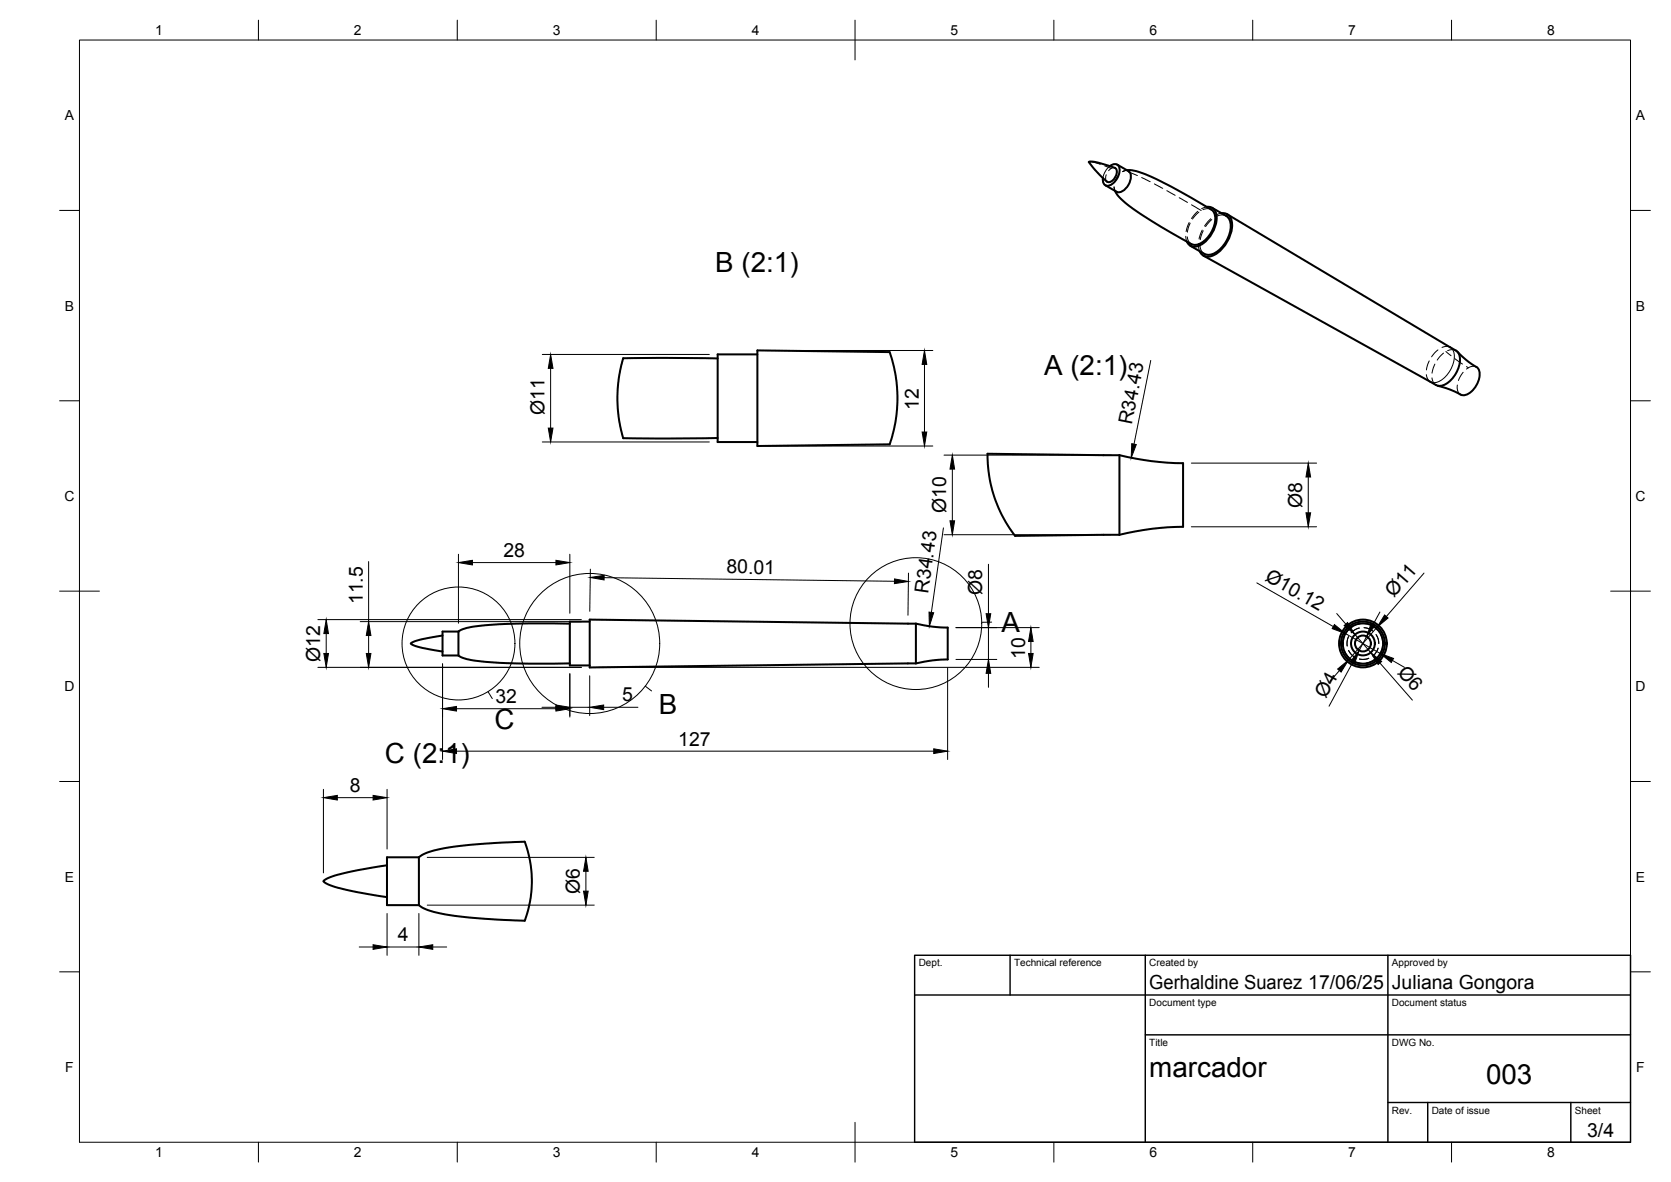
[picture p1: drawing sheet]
<svg xmlns="http://www.w3.org/2000/svg" width="420mm" height="297mm" viewBox="0 0 420 297" stroke-linecap="round" stroke-linejoin="round" font-family="sans-serif">
<!-- layer: Visible -->
<g fill="none" stroke="#000" stroke-width=".51">
<path d="M273.7 40.7a5 5 0 0 1 3.4 .4l3.2 1.1a1.7 1.7 0 0 1 0 2.5l-.3 .4a1.41 1.41 0 0 1-1.7 .5 29.4 29.4 0 0 1-4.6-4.9zM277.9 46.6l2.8 1.6M279.1 41.8a1.41 1.41 0 0 1 1.8-.4 1.41 1.41 0 0 1 .6 1.7 4.1 4.1 0 0 1-3.1 3.6 1.44 1.44 0 0 1-1.1-2M280.9 41.4l2.8 1.6a2.98 2.98 0 0 1-.3 4 2.29 2.29 0 0 1-2.6 1.2M283.3 42.8a10.1 10.1 0 0 1 4.7 1 118.4 118.4 0 0 1 17 9.2 5.7 5.7 0 0 1-1 6.3 4.6 4.6 0 0 1-3.9 2.2 86.5 86.5 0 0 1-18.3-11.5l-.8-.9-.6-1.1M303.4 52a2.23 2.23 0 0 1 2.5 2.5 8.2 8.2 0 0 1-4.7 7.3 2.09 2.09 0 0 1-2.8-1.1M304.8 52.2l3.5 2.1a3.4 3.4 0 0 1 1 3.7 7.4 7.4 0 0 1-5.3 6l-1.2-.2-3.5-2M307.1 53.6a2.42 2.42 0 0 1 2.7 2.8 9 9 0 0 1-5.1 7.9 2.27 2.27 0 0 1-3.1-1.2M308.6 53.9l56.1 33.4M302.6 64.2l57.1 31.8a3.4 3.4 0 0 0 5.2-.6 6.7 6.7 0 0 0 1.9-6.4l-.7-.9M180.4 90.1l-23.7-.1-.9 3.7a35 35 0 0 0 .9 16.4h23.7M190.4 88.1l33.3 .4 .6 2a35.1 35.1 0 0 1-.6 21.2l-33.3 .4z"/>
<path d="M190.4 89.1h-10v22h10M364.7 87.3l1.4 .8M366.4 88.4a22.9 22.9 0 0 0 5.1 4 4.6 4.6 0 0 1-.8 5.2 2.94 2.94 0 0 1-4.2 1.2l-2.1-1-2.9-.8M281.5 114.4l-33.2-.4 .1 2.2a33 33 0 0 0 6.8 18.5l26.3-.3M281.5 114.4a71.5 71.5 0 0 0 16 2v16a71.3 71.3 0 0 0-16 2M281.5 114.4v20M111.3 159.7l-5.5 1-1.7 .5-.8 .5 .8 .5 1.7 .5 5.5 1M115.3 158.7v6M115.3 158.7h-4v6h4M143.3 156.7h-2.8a121.4 121.4 0 0 0-23.2 1.1l-2 .9M148.3 156.2h-5v11h5M230.3 156.7a38.4 38.4 0 0 0 8 1.1v7.9a34.9 34.9 0 0 0-8 1"/>
<path d="M230.3 156.7v10M230.3 156.7l-82-1v12l82-1M115.3 164.7a11.9 11.9 0 0 0 5.9 1.5 201.2 201.2 0 0 0 22.1 .5M97.3 217.5a67.1 67.1 0 0 0-14.6 3.1l-1.4 .9a14 14 0 0 0 6.2 2.2l9.8 1.8M105.3 215.4a15.5 15.5 0 0 1 7.3-2.4 159.2 159.2 0 0 1 19.4-1.5l.6 2a28.3 28.3 0 0 1-.7 17.9 109.8 109.8 0 0 1-23.4-2.4 8.1 8.1 0 0 1-3.2-1.5M105.3 215.4v12.1M105.3 215.4h-8v12.1h8"/>
<circle cx="342.7" cy="161.7" r="6"/>
<circle cx="342.7" cy="161.7" r="5.5"/>
<circle cx="342.7" cy="161.7" r="3"/>
<circle cx="342.7" cy="161.7" r="2"/>
<circle cx="342.7" cy="161.7" r="5.1"/>
</g>
<!-- layer: Hidden Narrow -->
<g fill="none" stroke="#000" stroke-width=".25">
<path d="M274.4 40.6l2.3 .7M277.8 41.7l1.6 .6M282.6 43.1h-.4M283.8 43.3l2.2 .8M287.1 44.6l2.1 1.1M290.3 46.2l2.1 1.1M293.4 47.9l2.1 1.2M296.5 49.7l2.1 1.2M299.6 51.5l2.4 1.4M358.6 94.2l.3 .9 .8 .9M359.4 90.7l-.7 2.3M361.6 87.9l-1.6 1.8"/>
<path d="M363.6 88.3l1.2 1.1M364.7 87.3l-1.2-.3-.9 .3M365.8 90.1l1.9 1.4M368.7 92.1l.5 .3"/>
</g>
<!-- layer: Hidden -->
<g fill="none" stroke="#000" stroke-width=".25">
<path d="M278.2 43.9l-.2 1 .3 .7M279.1 41.7a4.8 4.8 0 0 0-1.8 3M280.1 47l.2 .8 .4 .4M280.1 47l.3 1M280.3 42.2l-.8 .1-.8 .6M281.4 43.8l-.8 1.1-.3 .9M283.3 42.8l-.9 .3 .8-.3 .5 .2M298.2 59.4l.2 1.3M298.5 59.5l.3 1 .8 .8M299 55.9l-.8 2.3M299.3 56.1l-.7 2.2M301.2 53.1l-1.6 1.8"/>
<path d="M301.5 53.3l-1.7 1.8M302.3 57.8l-.8 2.3M302.5 58l-.7 2.2M303.4 52l-1.3 .4M304.4 55l-1.5 1.8M304.6 52.7l-1.1-.3-1 .3M304.7 55.2l-1.6 1.7M307.1 53.6l-1.7 .7M308.3 54.3l-1.1-.3-1.5 .5M301.3 61.2l.3 1.9M301.7 61.4l.3 1.5 .8 .9M359.6 96h.1"/>
<path d="M360.1 95l.2 .9 .8 .9M360.8 91.5l-.7 2.3M363 88.7l-1.6 1.8M364.6 87.3h.1M366.1 88.1l-1.1-.2-1 .2M366.4 96.8l.2 1.5 .6 .9M367.9 93.6l-1.2 2M371.2 92.2l-1-.1-1.5 .6M339.1 160l-.4 1.1v1.2M340.2 157.4l-.9 .6-.8 1M341.8 157.8l-1.3 .6-.8 .6M343 157.7l.8 .2 1.4 .7"/>
<path d="M343.6 156.8l-1.4-.1-1 .2M344.7 157.1l1.1 .7 .7 .7M346 159.5l.5 1.1 .2 1.1M347.2 159.5l.3 1 .2 1.2M338 160l-.3 1.4v.9M338 163.4l.5 1.1 .8 .9M339.1 163.5l.6 .8 1 .9M340.2 166.1l1.4 .5 .8 .1M344.2 165.4l-.9 .3-1.5-.1M345.7 165.7l-1 .6-1.1 .4M346.5 162.9l-.4 1-.9 .9M347.6 162.9l-.6 1.3-.5 .7"/>
</g>
<!-- layer: Visible Narrow -->
<path d="M273.8 40.7h-.1M364.7 87.3a3.4 3.4 0 0 1 .7 4 6.8 6.8 0 0 1-4.6 4.9l-1.1-.2" fill="none" stroke="#000" stroke-width=".25"/>
<!-- layer: BORDER -->
<g fill="none" stroke="#000" stroke-width=".25">
<path d="M20 10.1h390v276.9h-390zM65 5.1v5M115 5.1v5M165 5.1v5M215 5.1v10M265 5.1v5M315 5.1v5M365 5.1v5M15 52.9h5M410 52.9h5M15 100.7h5M410 100.7h5"/>
<path d="M15 148.6h10M405 148.6h10M15 196.4h5M410 196.4h5M15 244.2h5M410 244.2h5M65 287v5M115 287v5M165 287v5M215 282.1v9.9M265 287v5M315 287v5"/>
<path d="M365 287v5"/>
</g>
<!-- layer: TITLEBLOCK -->
<path d="M230 240.1h180v46.9h-180zM230 250h180M254 240.1v9.9M288 240.1v46.9M349 240.1v46.9M288 260.1h122M349 277.1h61M359 277.1v9.9M395 277.1v9.9" fill="none" stroke="#000" stroke-width=".36"/>
<!-- layer: Detail Boundary -->
<g fill="none" stroke="#000" stroke-width=".25">
<path d="M249.3 156.3l-2.5 .1M122.7 173.8l1.1 1.8M162.2 172.4l1.6 1.2"/>
<circle cx="230.3" cy="156.7" r="16.6"/>
<circle cx="115.3" cy="161.7" r="14.2"/>
<circle cx="148.3" cy="161.7" r="17.6"/>
</g>
<!-- layer: FD_Dimensions -->
<g fill="none" stroke="#000" stroke-width=".25">
<path d="M136.4 89.1h42M138.5 92.6v15M192.6 88.1h41.9M232.5 91.6v17M289.3 90.6l-4.2 21M136.4 111.1h42M192.6 112.1h41.9M237.4 114.4h42M239.5 117.9v13M299.6 116.4h31.4M329 119.9v9M115.3 139.3v17.3"/>
<path d="M143.3 139.3v14.8M237.2 132.7l-3 21.2M237.4 134.4h42M299.6 132.4h31.4M79.9 155.7h66.3M82 159.2v5M90.6 156.2h55.6M92.7 141.1v15.1M92.7 159.7v4.5M118.8 141.4h21M148.4 143l-.1 10.6M151.9 145.2l73 .9"/>
<path d="M228.4 144l-.1 10.6M240.4 157.7h20.9M248.5 141.8v12.4M248.5 157.7v8M316 146.5l19.3 11M336.1 154.2l2.3 2.6M338.3 159.2l8.8 5M340.7 159.5l4 4.5M343.6 160l-1.9 3.5M346.3 157.6l-7.2 8.3M347 153.8l-1.7 3.1M358.1 144l-9.5 10.9"/>
<path d="M79.9 167.7h66.3M111.3 166.8v24.1M114.8 178.1h25M136.3 177.7h3.5M143.3 169.3v10.9M143.3 177.7h5M148.3 169.8v10M150.4 167.7h110.9M151.8 177.7h8.6M238.3 167.8v23.1M240.4 165.7h10.2M248.5 169.2v3.5"/>
<path d="M259.2 161.2v3M336.8 168.5l-2.3 2.7M340.1 166.6l-5.9 10.9M347 166.6l8.1 9.3M350.1 166l3 1.7M81.3 198.4v21M97.3 198.4v15M114.8 188.8h120M84.8 200.5h9M107.4 215.5h42M147.3 219v5M90.3 238h3.5"/>
<path d="M97.3 229.6v10.5M97.3 238h8M105.3 229.6v10.5M107.4 227.5h42M108.8 238h3.5"/>
</g>
<g fill="#000" stroke="#000" stroke-width=".25">
<path d="M138.5 89.1l.5 3.5h-1.1zM232.5 88.1l.5 3.5h-1.1zM137.9 107.6h1.1l-.5 3.5zM231.9 108.6h1.1l-.5 3.5zM239.5 114.4l.5 3.5h-1.1zM284.6 111.5l1.1 .2-1.3 3.3zM329 116.4l.5 3.5h-1.1zM238.9 130.9h1.1l-.5 3.5zM328.4 128.9h1.1l-.5 3.5zM82 155.7l.6 3.5h-1.2zM92.7 156.2l.6 3.5h-1.2zM115.3 141.4l3.5-.6v1.2z"/>
<path d="M139.8 140.8l3.5 .6-3.5 .6zM148.4 145.1l3.5-.5v1.1zM224.9 145.5l3.5 .6-3.5 .6zM233.6 153.8l1.2 .2-1.1 3.4zM247.9 154.2h1.2l-.6 3.5zM335.5 157l2.8 2.2-3.3-1.2zM338 157.2l.8-.8 1.9 3.1zM344.8 156.6l1 .5-2.2 2.9zM348.1 154.5l.9 .8-2.7 2.3zM81.4 164.2h1.2l-.6 3.5zM92.1 164.2h1.2l-.6 3.5zM111.3 178.1l3.5-.6v1.2z"/>
<path d="M139.8 177.5l3.5 .6-3.5 .6zM139.8 177.2l3.5 .5-3.5 .6zM148.3 177.7l3.5-.5v1.1zM248.5 165.7l.6 3.5h-1.2zM258.6 164.2h1.2l-.6 3.5zM259.2 157.7l.6 3.5h-1.2zM336.3 168.1l2.8-2.2-1.9 3zM341.7 163.5l-1.1 3.3-1-.5zM344.7 164l2.7 2.2-.9 .8zM347.1 164.2l3.3 1.3-.6 1zM81.3 200.5l3.5-.6v1.1zM93.8 199.9l3.5 .6-3.5 .5z"/>
<path d="M111.3 188.8l3.5-.6v1.2zM234.8 188.2l3.5 .6-3.5 .6zM147.3 215.5l.6 3.5h-1.2zM93.8 237.4l3.5 .6-3.5 .6zM105.3 238l3.5-.6v1.2zM146.7 224h1.2l-.6 3.5z"/>
</g>
<g font-size="7">
<text x="179.8" y="68.4">B (2:1)</text>
<text x="262.5" y="94.3">A (2:1)</text>
<text x="251.8" y="158.8">A</text>
<text x="165.7" y="179.4">B</text>
<text x="124.3" y="183.1">C</text>
<text x="96.8" y="191.8">C (2:1)</text>
<text x="289" y="270.6">marcador</text>
<text x="373.7" y="272.3">003</text>
</g>
<g font-size="4.9">
<text x="136.9" y="104.3" transform="rotate(-90 136.9 104.3)">Ø11</text>
<text x="231.1" y="102.9" transform="rotate(-90 231.1 102.9)">12</text>
<text x="284.6" y="106.9" transform="rotate(-79 284.6 106.9)">R34.43</text>
<text x="237.9" y="129" transform="rotate(-90 237.9 129)">Ø10</text>
<text x="327.4" y="127.6" transform="rotate(-90 327.4 127.6)">Ø8</text>
<text x="126.6" y="139.9">28</text>
<text x="182.7" y="144.1" transform="rotate(1 182.7 144.1)">80.01</text>
<text x="233.4" y="149.2" transform="rotate(-82 233.4 149.2)">R34.43</text>
<text x="247" y="149.5" transform="rotate(-90 247 149.5)">Ø8</text>
<text x="317.8" y="145.7" transform="rotate(30 317.8 145.7)">Ø10.12</text>
<text x="91.2" y="151.9" transform="rotate(-90 91.2 151.9)">11.5</text>
<text x="350.5" y="150.4" transform="rotate(-49 350.5 150.4)">Ø11</text>
<text x="80.5" y="166.3" transform="rotate(-90 80.5 166.3)">Ø12</text>
<text x="257.7" y="165.6" transform="rotate(-90 257.7 165.6)">10</text>
<text x="351.2" y="169.1" transform="rotate(49 351.2 169.1)">Ø6</text>
<text x="124.6" y="176.6">32</text>
<text x="156.5" y="176.3">5</text>
<text x="333.4" y="175.7" transform="rotate(-62 333.4 175.7)">Ø4</text>
<text x="170.5" y="187.4">127</text>
<text x="88" y="199">8</text>
<text x="145.8" y="224.7" transform="rotate(-90 145.8 224.7)">Ø6</text>
<text x="100.1" y="236.6">4</text>
<text x="289" y="248.5">Gerhaldine Suarez 17/06/25</text>
<text x="350" y="248.5">Juliana Gongora</text>
<text x="399.1" y="285.7">3/4</text>
</g>
<g font-size="3.5">
<text x="39" y="8.8">1</text>
<text x="89" y="8.8">2</text>
<text x="139" y="8.8">3</text>
<text x="189" y="8.8">4</text>
<text x="239" y="8.8">5</text>
<text x="289" y="8.8">6</text>
<text x="339" y="8.8">7</text>
<text x="389" y="8.8">8</text>
<text x="16.3" y="30.2">A</text>
<text x="411.3" y="30.2">A</text>
<text x="16.3" y="78">B</text>
<text x="411.3" y="78">B</text>
<text x="16.2" y="125.9">C</text>
<text x="411.2" y="125.9">C</text>
<text x="16.2" y="173.7">D</text>
<text x="411.2" y="173.7">D</text>
<text x="16.3" y="221.6">E</text>
<text x="411.3" y="221.6">E</text>
<text x="16.4" y="269.4">F</text>
<text x="411.4" y="269.4">F</text>
<text x="39" y="290.8">1</text>
<text x="89" y="290.8">2</text>
<text x="139" y="290.8">3</text>
<text x="189" y="290.8">4</text>
<text x="239" y="290.8">5</text>
<text x="289" y="290.8">6</text>
<text x="339" y="290.8">7</text>
<text x="389" y="290.8">8</text>
</g>
<g font-size="2.5">
<text x="231" y="242.9">Dept.</text>
<text x="255" y="242.9">Technical reference</text>
<text x="289" y="242.9">Created by</text>
<text x="350" y="242.9">Approved by</text>
<text x="289" y="252.8">Document type</text>
<text x="350" y="252.8">Document status</text>
<text x="289" y="262.9">Title</text>
<text x="350" y="262.9">DWG No.</text>
<text x="350" y="279.9">Rev.</text>
<text x="360" y="279.9">Date of issue</text>
<text x="396" y="279.9">Sheet</text>
</g>
</svg>
